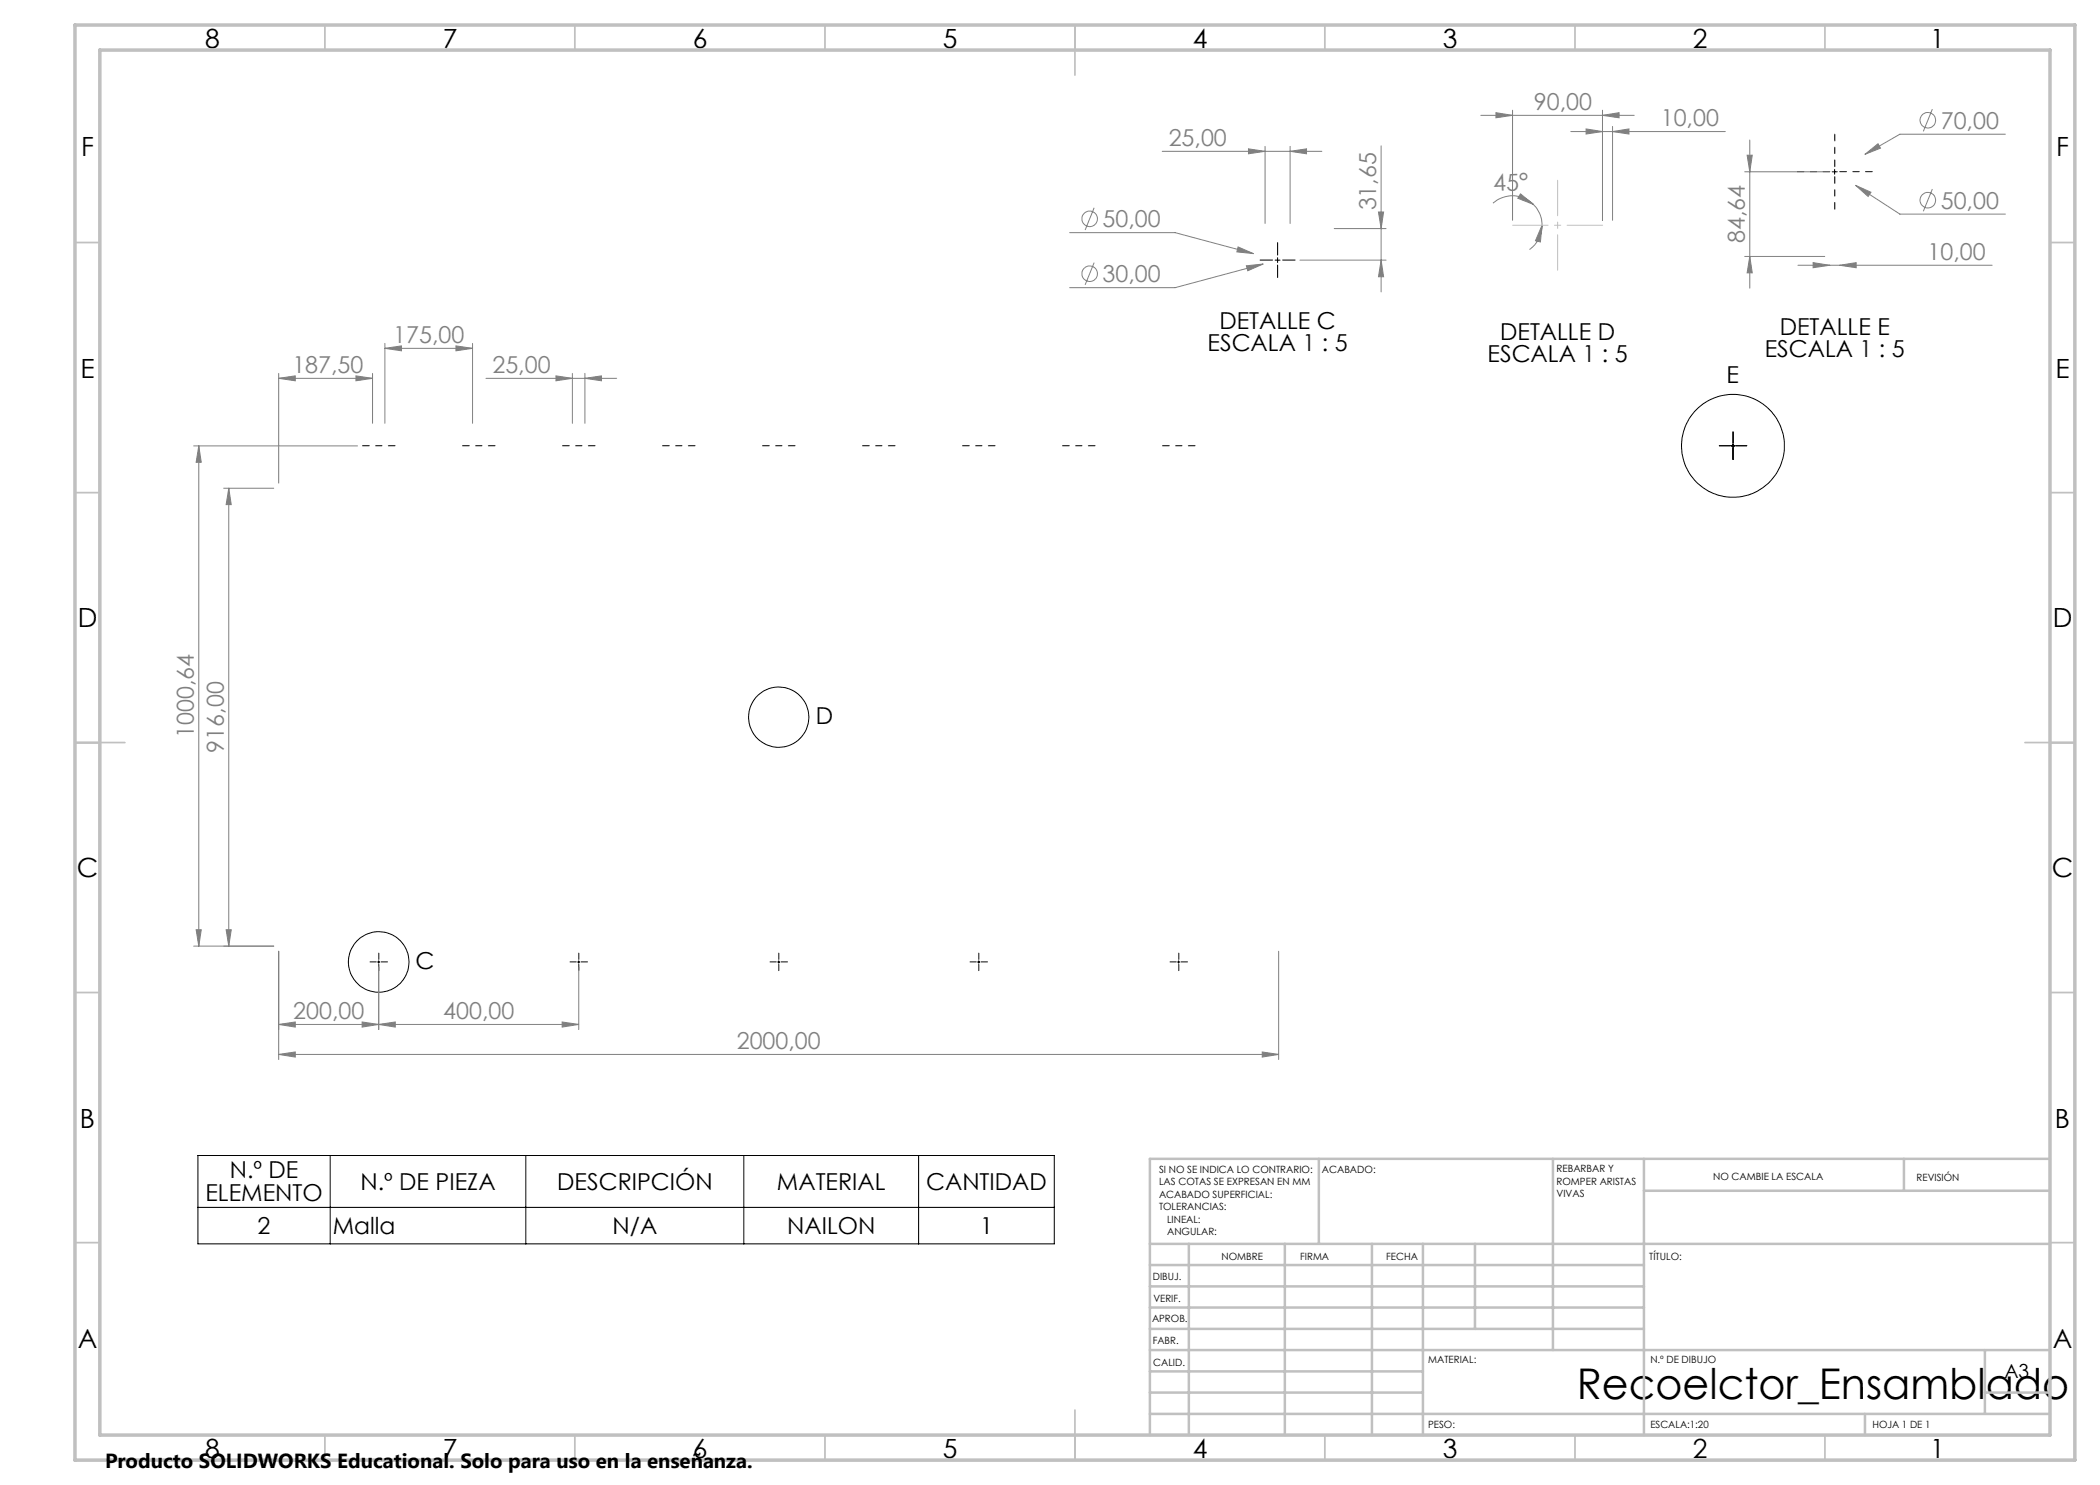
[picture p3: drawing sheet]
<svg xmlns="http://www.w3.org/2000/svg" width="420mm" height="297mm" viewBox="0 0 420 297" stroke-linecap="round" stroke-linejoin="round" font-family="sans-serif">
<g fill="none" stroke="#808080" stroke-width=".2">
<path d="M232.4 30.3h32M249.7 29.8l3.3 .5-3.3 .5zM253 29.3v15.4M258 30.3l3.3-.5v1zM258 29.3v15.4M276.2 29.2v29.2M296.2 23.1h30.6M299.2 22.5l3.3 .6-3.3 .5zM302.5 22v22.1M304.1 38.8l2.6 2.1-3.1-1.3zM314.1 26.3h31M317.2 25.8l3.3 .5-3.3 .5z"/>
<path d="M320.5 23.1l3.3-.6v1.1zM320.5 22v22.1M322.5 26.3l3.3-.5v1zM322.5 25.3v18.8M348.9 34.4h17M349.4 31h1l-.4 3.4zM350 28v29.6M371.1 37.1l3.1 1.3-.6 .9zM371.1 37.1l8.9 5.7h21.1M373 30.9l2.6-2.2 .5 .9zM386.5 21.8l-1.8 4.5M386.5 37.8l-1.8 4.5"/>
<path d="M401.1 26.8h-21.1l-7 4.1M213.9 46.5h21.1l15.7 4.2M218.8 52.5l-1.8 4.5M218.8 41.6l-1.8 4.4M247.6 49.4l3.1 1.3-3.3-.3zM249.3 53.2l3.3-.4-3 1.3zM252.6 52.8l-17.6 4.7h-21.1M260 52h17.2M266.8 45.7h10.4M275.7 42.4h1l-.5 3.3zM276.2 52l.5 3.3h-1zM298.6 40.6a5.9 5.9 0 0 1 8.1 .3"/>
<path d="M306.7 40.9a5.7 5.7 0 0 1 1.7 4.2M308.4 45.1l-.3 3.3-1-.2zM308.4 45.1a6 6 0 0 1-2.5 4.8M348.9 51.3h16M350 51.3l.4 3.3h-1zM359.6 53.1h38.8M362.6 52.5l3.3 .6-3.3 .4zM367.9 53.1l3.3-.6v1zM55.7 75.7l3.4-.5v1zM55.7 75.7h18.8M55.7 74.7v21.9M71.2 75.2l3.3 .5-3.3 .5z"/>
<path d="M74.5 74.7v10M77 69.7l3.3-.5v1zM77 68.7v16M77 69.7h17.5M91.2 69.2l3.3 .5-3.3 .5zM94.5 68.7v16M97.2 75.7h26.1M111.2 75.2l3.3 .5-3.3 .5zM114.5 74.7v10M117 75.7l3.3-.5v1zM117 74.7v10M38.7 89.2h32.8"/>
<path d="M39.8 89.2v100M39.8 89.2l.5 3.3h-1.1zM44.7 97.6h10.1M45.8 97.6l.4 3.3h-1zM45.8 97.6v91.6M39.2 185.9h1.1l-.5 3.3zM45.2 185.9h1l-.4 3.3zM54.8 189.2h-16.1M55.7 190.2v21.7M75.7 193.4v12.5M115.7 193.4v12.5M255.7 190.2v21.7"/>
<path d="M55.7 210.9l3.4-.5v1zM55.7 204.9l3.4-.5v1zM55.7 210.9h200M72.4 204.4l3.3 .5-3.3 .5zM75.7 204.9l3.4-.5v1zM112.4 204.4l3.3 .5-3.3 .5zM115.7 204.9h-60M252.4 210.4l3.3 .5-3.3 .5z"/>
<circle cx="385.6" cy="24" r="1.55"/>
<circle cx="217.9" cy="54.7" r="1.55"/>
<circle cx="217.9" cy="43.8" r="1.55"/>
<circle cx="385.6" cy="40" r="1.55"/>
</g>
<g fill="none" stroke="#000" stroke-width=".2">
<path d="M366.4 34.4h1.1M366.9 33.9v1M255 52h1M255.5 51.5v1M346.4 89.2h.5M346.6 88.9v.5M75.5 192.4h.5M75.7 192.2v.4M115.5 192.4h.5M115.7 192.2v.4M155.5 192.4h.5M155.8 192.2v.4"/>
<path d="M195.5 192.4h.5M195.8 192.2v.4M235.5 192.4h.5M235.7 192.2v.4M39.6 231.1h171.3v17.7h-171.3zM66 231.1v17.7M105.2 231.1v17.7M148.8 231.1v17.7M183.7 231.1v17.7M39.6 241.5h171.3"/>
<circle cx="346.6" cy="89.2" r="10.3"/>
<circle cx="155.8" cy="143.4" r="6"/>
<circle cx="75.8" cy="192.4" r="6.1"/>
</g>
<g fill="none" stroke="#000" stroke-width=".2" stroke-dasharray="15.2 1.3 1.3 1.3" stroke-dashoffset="13.9">
<path d="M366 34.3h-6.5M367 33.3v-6.5M367 35.3v6.5M368 34.3h6.5M72.5 89.2h6.5M92.5 89.2h6.5M112.5 89.2h6.5M132.5 89.2h6.5M152.5 89.2h6.5M172.5 89.2h6.5M192.5 89.2h6.5M212.5 89.2h6.5"/>
<path d="M232.5 89.2h6.5"/>
</g>
<g fill="none" stroke="#000" stroke-width=".2" stroke-dasharray="15.2 1.3 1.3 1.3">
<path d="M254.5 52h-2.5M255.5 51v-2.5M255.5 53v2.5M256.5 52h2.5M346.1 89.2h-2.2M346.6 88.7v-2.3M346.6 89.2v-.3M346.6 89.2h-.2M346.6 89.2v.2M346.6 89.2h.3M346.6 89.7v2.2M347.1 89.2h2.3"/>
<path d="M75.3 192.4h-1.3M75.8 191.9v-1.3M75.8 192.9v1.2M76.3 192.4h1.2M115.3 192.4h-1.3M115.8 191.9v-1.3M115.8 192.9v1.2M116.3 192.4h1.2M155.3 192.4h-1.3M155.8 191.9v-1.3M155.8 192.9v1.2M156.3 192.4h1.2"/>
<path d="M195.3 192.4h-1.3M195.8 191.9v-1.3M195.8 192.9v1.2M196.3 192.4h1.2M235.3 192.4h-1.3M235.8 191.9v-1.3M235.8 192.9v1.2M236.3 192.4h1.2"/>
</g>
<path d="M311.5 36v18M302.5 45h18" fill="none" stroke="#c0c0c0" stroke-width=".2" stroke-dasharray="15.2 1.3 1.3 1.3" stroke-dashoffset="8.1"/>
<g fill="none" stroke="#c0c0c0" stroke-width=".35">
<path d="M65 5v5M115 5v5M165 5v5M215 5v10M265 5v5M315 5v5M365 5v5M15 48.5h5M410 48.5h5M15 98.5h5M410 98.5h5M15 148.5h10"/>
<path d="M405 148.5h10M15 198.5h5M410 198.5h5M15 248.5h5M410 248.5h5M65 287v5M115 287v5M165 287v5M215 282v10M265 287v5M315 287v5M365 287v5"/>
</g>
<g fill="none" stroke="#c0c0c0" stroke-width=".5">
<path d="M263.8 231.8v17M310.6 231.8v38.2M328.8 231.8v55.2M328.8 238.2h81.2M380.8 231.8v6.4M410 231.8h-180v55.2M230 248.8h180M230 257.3h98.8M230 253h98.8M237.8 248.8v38.2M257 248.8v38.2M274.4 248.8v38.2"/>
<path d="M284.6 248.8v38.2M295 248.8v17M230 265.8h98.8M230 261.5h98.8M230 278.5h54.6M230 274.3h54.6M230 270h180M397 278.5h13M397 270v12.8M230 282.8h180M373 282.8v4.2"/>
</g>
<path d="M15 5h400v287h-400zM20 10h390v277h-390z" fill="none" stroke="#c0c0c0" stroke-width=".7"/>
<g fill="#808080">
<path d="M249.3 53.2l.3 .9 3-1.3zM247.6 49.4l-.2 1 3.3 .3zM249.7 29.8l3.3 .5-3.3 .5zM258 30.3l3.3-.5v1zM373 30.9l3.1-1.3-.5-.9zM371.1 37.1l2.5 2.2 .6-.9z"/>
<path d="M276.2 52l.5 3.3h-1zM275.7 42.4h1l-.5 3.3z"/>
<path d="M350 51.3l.4 3.3h-1zM349.4 31h1l-.4 3.4z"/>
<path d="M362.6 52.5l3.3 .6-3.3 .4zM367.9 53.1l3.3-.6v1z"/>
<path d="M299.2 22.5l3.3 .6-3.3 .5zM320.5 23.1l3.3-.6v1.1zM317.2 25.8l3.3 .5-3.3 .5zM322.5 26.3l3.3-.5v1z"/>
<path d="M308.4 45.1l-.3 3.3-1-.2zM304.1 38.8l2.6 2.1-3.1-1.3z"/>
<path d="M117 75.7l3.3-.5v1zM111.2 75.2l3.3 .5-3.3 .5z"/>
<path d="M55.7 210.9l3.4-.5v1zM252.4 210.4l3.3 .5-3.3 .5zM55.7 75.7l3.4-.5v1zM71.2 75.2l3.3 .5-3.3 .5zM55.7 204.9l3.4-.5v1zM72.4 204.4l3.3 .5-3.3 .5z"/>
<path d="M75.7 204.9l3.4-.5v1zM112.4 204.4l3.3 .5-3.3 .5z"/>
<path d="M39.8 89.2l.5 3.3h-1.1zM39.2 185.9h1.1l-.5 3.3z"/>
<path d="M45.2 185.9h1l-.4 3.3zM45.8 97.6l.4 3.3h-1z"/>
<path d="M77 69.7l3.3-.5v1zM91.2 69.2l3.3 .5-3.3 .5z"/>
</g>
<text font-size="8.5" x="315.4" y="279.7">Recoelctor_Ensamblado</text>
<g font-size="5.3">
<text x="41" y="9.5">8</text>
<text x="88.5" y="9.5">7</text>
<text x="138.5" y="9.5">6</text>
<text x="188.5" y="9.5">5</text>
<text x="238.5" y="9.5">4</text>
<text x="288.5" y="9.5">3</text>
<text x="338.5" y="9.5">2</text>
<text x="386" y="9.5">1</text>
<text x="16.2" y="31.2">F</text>
<text x="411.2" y="31.2">F</text>
<text x="16.1" y="75.5">E</text>
<text x="411.1" y="75.5">E</text>
<text x="15.5" y="125.4">D</text>
<text x="410.5" y="125.4">D</text>
<text x="15.4" y="175.4">C</text>
<text x="410.4" y="175.4">C</text>
<text x="16" y="225.5">B</text>
<text x="411" y="225.5">B</text>
<text x="15.5" y="269.7">A</text>
<text x="410.5" y="269.7">A</text>
<text x="41" y="291.5">8</text>
<text x="88.5" y="291.5">7</text>
<text x="138.5" y="291.5">6</text>
<text x="188.5" y="291.5">5</text>
<text x="238.5" y="291.5">4</text>
<text x="288.5" y="291.5">3</text>
<text x="338.5" y="291.5">2</text>
<text x="386" y="291.5">1</text>
</g>
<g font-size="4.7" fill="#808080">
<text x="306.8" y="22">90,00</text>
<text x="233.7" y="29.2">25,00</text>
<text x="332.1" y="25.3">10,00</text>
<text x="388.1" y="25.7">70,00</text>
<text x="298.7" y="38.3" transform="rotate(-2 298.7 38.3)">45°</text>
<text x="388.1" y="41.7">50,00</text>
<text x="220.5" y="45.5">50,00</text>
<text x="275.2" y="42.1" transform="rotate(-90 275.2 42.1)">31,65</text>
<text x="348.9" y="48.6" transform="rotate(-90 348.9 48.6)">84,64</text>
<text x="385.5" y="52">10,00</text>
<text x="220.5" y="56.4">30,00</text>
<text x="78.6" y="68.6">175,00</text>
<text x="58.5" y="74.6">187,50</text>
<text x="98.5" y="74.6">25,00</text>
<text x="38.7" y="147.6" transform="rotate(-90 38.7 147.6)">1000,64</text>
<text x="44.7" y="150.5" transform="rotate(-90 44.7 150.5)">916,00</text>
<text x="58.6" y="203.9">200,00</text>
<text x="88.6" y="203.9">400,00</text>
<text x="147.4" y="209.9">2000,00</text>
</g>
<g font-size="4.7">
<text x="243.9" y="65.7">DETALLE C</text>
<text x="241.5" y="70.3">ESCALA 1 : 5</text>
<text x="300" y="67.9">DETALLE D</text>
<text x="352.9" y="71.5">ESCALA 1 : 5</text>
<text x="355.9" y="66.9">DETALLE E</text>
<text x="297.5" y="72.4">ESCALA 1 : 5</text>
<text x="345.3" y="76.6">E</text>
<text x="163.2" y="144.7">D</text>
<text x="83.1" y="193.7">C</text>
<text x="46" y="235.7">N.º DE</text>
<text x="72.1" y="237.9">N.º DE PIEZA</text>
<text x="111.4" y="237.9">DESCRIPCIÓN</text>
<text x="155.4" y="237.9">MATERIAL</text>
<text x="185.2" y="237.9">CANTIDAD</text>
<text x="41.1" y="240.2">ELEMENTO</text>
<text x="51.5" y="246.8">2</text>
<text x="66.5" y="246.8">Malla</text>
<text x="122.5" y="246.8">N/A</text>
<text x="157.5" y="246.8">NAILON</text>
<text x="196" y="246.8">1</text>
</g>
<text font-size="4.1" x="21" y="293.7">Producto SOLIDWORKS Educational. Solo para uso en la enseñanza.</text>
<text font-size="3.9" x="400.9" y="275.5">A3</text>
<g font-size="2">
<text x="231.8" y="234.6">SI NO SE INDICA LO CONTRARIO:</text>
<text x="231.8" y="237.1">LAS COTAS SE EXPRESAN EN MM</text>
<text x="231.8" y="239.6">ACABADO SUPERFICIAL:</text>
<text x="264.4" y="234.6">ACABADO:</text>
<text x="311.3" y="234.5">REBARBAR Y</text>
<text x="311.3" y="237">ROMPER ARISTAS</text>
<text x="311.3" y="239.5">VIVAS</text>
<text x="342.6" y="236">NO CAMBIE LA ESCALA</text>
<text x="383.3" y="236.2">REVISIÓN</text>
<text x="231.8" y="242.1">TOLERANCIAS:</text>
<text x="233.4" y="244.6">LINEAL:</text>
<text x="233.4" y="247.1">ANGULAR:</text>
<text x="244.3" y="252">NOMBRE</text>
<text x="260" y="251.9">FIRMA</text>
<text x="277.2" y="251.9">FECHA</text>
<text x="329.9" y="251.9">TÍTULO:</text>
<text x="230.6" y="256.1">DIBUJ.</text>
<text x="230.7" y="260.3">VERIF.</text>
<text x="230.4" y="264.4">APROB.</text>
<text x="230.5" y="268.8">FABR.</text>
<text x="230.7" y="273.1">CALID.</text>
<text x="285.6" y="272.5">MATERIAL:</text>
<text x="330.1" y="272.5">N.º DE DIBUJO</text>
<text x="285.6" y="285.5">PESO:</text>
<text x="330.1" y="285.6">ESCALA:1:20</text>
<text x="374.5" y="285.6">HOJA 1 DE 1</text>
</g>
</svg>
